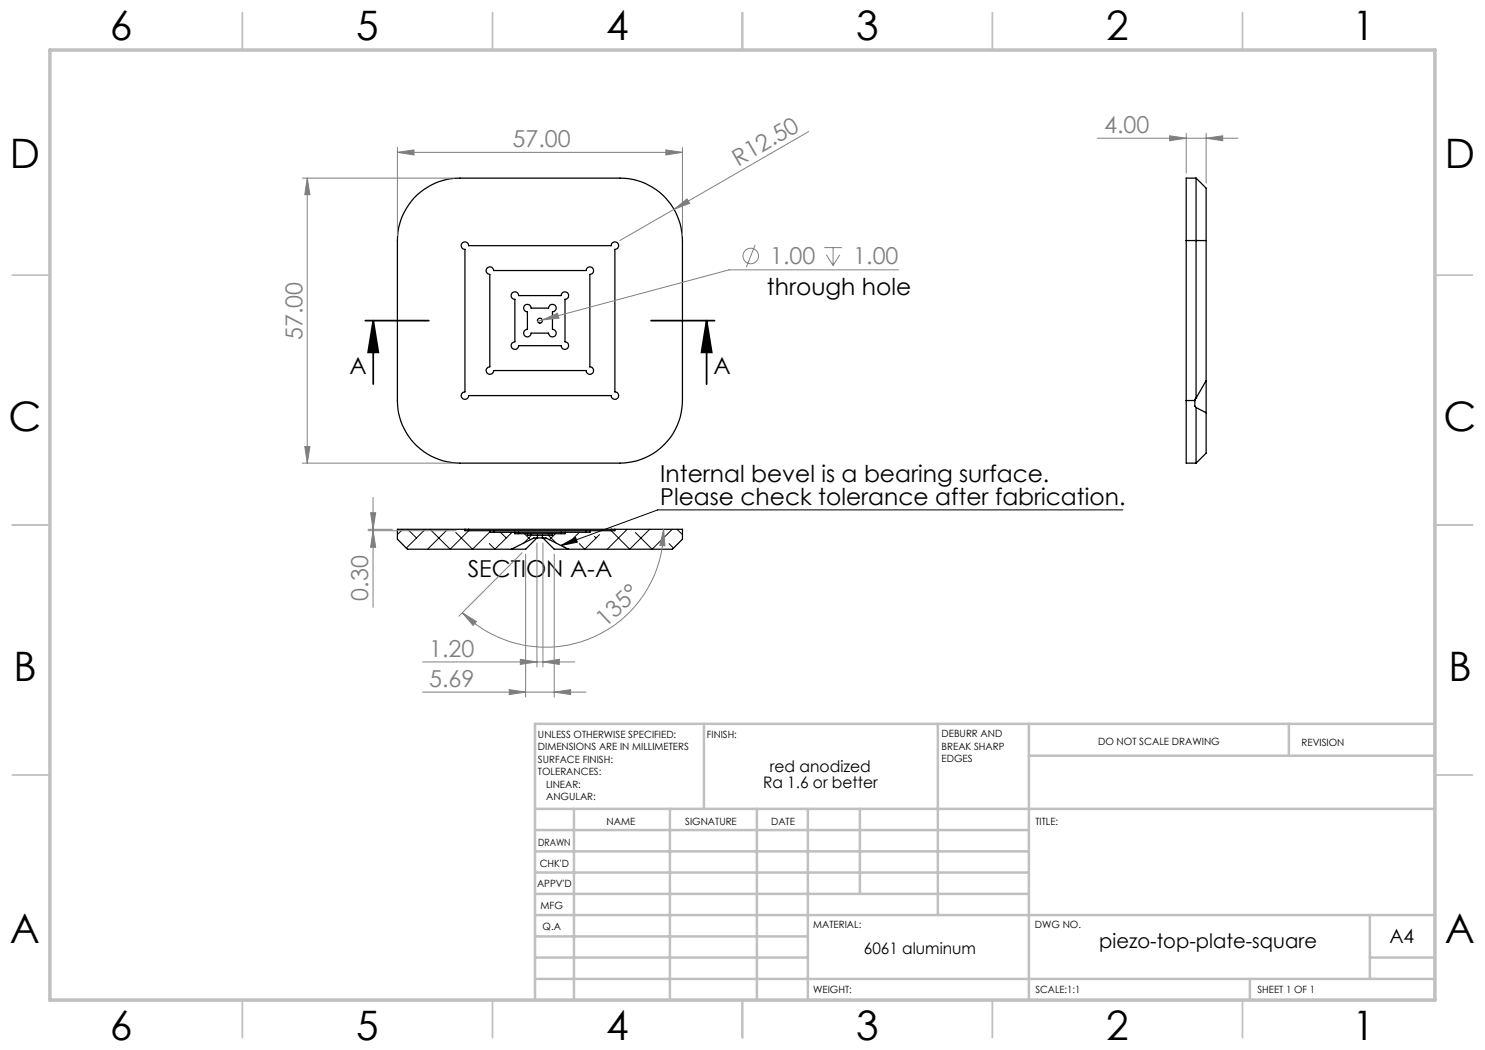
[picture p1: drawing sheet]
<svg xmlns="http://www.w3.org/2000/svg" width="297mm" height="210mm" viewBox="0 0 297 210" stroke-linecap="round" stroke-linejoin="round" font-family="sans-serif">
<g fill="none" stroke="#000" stroke-width=".25">
<path d="M83.4 39a12.5 12.5 0 0 1 8.6-3.4h32a12.5 12.5 0 0 1 12.5 12.5v32a12.6 12.6 0 0 1-12.5 12.5h-32a12.5 12.5 0 0 1-12.5-12.5v-32a12.5 12.5 0 0 1 3.9-9.1zM239.2 35.6v44M239.2 35.6l2 2v10.5M239.2 35.6h-2v12.5M92.5 48.5a.75 .75 0 0 1 1.2 .6h28.5a.75 .75 0 0 1 .8-.7 .75 .75 0 0 1 .7 .7 .75 .75 0 0 1-.7 .8v28.5a.75 .75 0 0 1 .7 .7 .75 .75 0 0 1-.7 .8 .75 .75 0 0 1-.8-.8h-28.5a.75 .75 0 0 1-.7 .8 .75 .75 0 0 1-.8-.8 .75 .75 0 0 1 .8-.7v-28.5a.75 .75 0 0 1-.7-.5 .75 .75 0 0 1 .2-.9zM97.5 53.5a.75 .75 0 0 1 1.2 .6h18.5a.76 .76 0 0 1 .8-.7 .76 .76 0 0 1 .7 .7 .76 .76 0 0 1-.7 .8v18.5a.75 .75 0 0 1 .7 .7 .75 .75 0 0 1-.7 .8 .75 .75 0 0 1-.8-.8h-18.5a.75 .75 0 0 1-.7 .8 .75 .75 0 0 1-.8-.8 .75 .75 0 0 1 .8-.7v-18.5a.76 .76 0 0 1-.7-.5 .76 .76 0 0 1 .2-.9zM102.4 58.7a.75 .75 0 0 1 .8-.3 .75 .75 0 0 1 .5 .7h8.5a.75 .75 0 0 1 .8-.7 .75 .75 0 0 1 .7 .7 .75 .75 0 0 1-.7 .8v8.5a.76 .76 0 0 1 .7 .7 .76 .76 0 0 1-.7 .8 .76 .76 0 0 1-.8-.8h-8.5a.76 .76 0 0 1-.8 .8 .76 .76 0 0 1-.7-.8 .76 .76 0 0 1 .8-.7v-8.5a.74 .74 0 0 1-.7-.5 .74 .74 0 0 1 .1-.7zM237.2 48.1h4M237.2 48.1v32M241.2 48.1v34.4M104.9 61.2a.75 .75 0 0 1 .8-.3 .75 .75 0 0 1 .5 .7h3.5a.76 .76 0 0 1 .8-.7 .76 .76 0 0 1 .7 .7 .76 .76 0 0 1-.7 .8v3.5a.77 .77 0 0 1 .7 .7 .77 .77 0 0 1-.7 .8 .77 .77 0 0 1-.8-.8h-3.5a.76 .76 0 0 1-.8 .8 .76 .76 0 0 1-.7-.8 .76 .76 0 0 1 .8-.7v-3.5a.75 .75 0 0 1-.6-1.2zM239.2 79.6l-.2 .5"/>
<path d="M241.2 76.1l-2 3.5M237.2 80.1v12.5h2M237.2 80.1h1.8M239 80.1v1.1l.2 .3M239.2 81.5v11.1M239.2 81.5l2 1M241.2 82.5v8.1l-2 2M93 105.9h.7M93 105.9h-13.5v1.9l2 2h23.6l2.3-2.2M93 105.9v.2h5M93.7 105.9h28.5M93.7 105.9v.2"/>
<path d="M98 106.1h.7M98 106.1v.4h5M98.7 106.1h18.5M98.7 106.1v.4M103 106.5h.7M103 106.5v.2h2.5M103.7 106.5h8.5M103.7 106.5v.2M105.5 106.7h.7M105.5 106.7v.4h2M106.2 106.7h3.5M106.2 106.7v.4"/>
<path d="M107.5 107.1h1M107.5 107.6h1M107.5 107.6h-.7l-4.5 2.2M107.5 107.1v.5M108.5 107.6h.7l4.5 2.2M108.5 107.1v.5M109.7 106.7h.8M109.7 106.7v.4M110.5 106.7v.4h-2M112.2 106.5h.8M112.2 106.5v.2M113 106.5v.2h-2.5"/>
<path d="M117.2 106.1h.8M117.2 106.1v.4M118 106.1v.4h-5M122.2 105.9h.8M122.2 105.9v.2M123 105.9h13.5v1.9l-2 2h-23.7l-2.2-2.2M123 105.9v.2h-5"/>
<circle cx="108" cy="64.1" r=".49"/>
</g>
<g fill="none" stroke="#000" stroke-width=".2">
<path d="M80.5 105.9l-1 1M81.5 105.9l1.8 1.7M85.1 105.9l-3.9 3.7M86 105.9l4 3.9 3.7-3.7M89.5 105.9l-4 3.9M98 106.4l-3.5 3.4-3.3-3.3M100.1 106.5l1.1 1.1M102.4 106.5l-3.4 3.3-1.1-1.1M104.9 106.7l1.2 1.2M106.3 107.1l-1.6 1.5M109.7 107.1l1.6 1.5M111.1 106.7l-1.2 1.2"/>
<path d="M112.2 109.1l2.9-1.6 .4 .9zM113 109.4l-.1 .1M115.9 106.5l-1.3 1.2M118 106.4l.1 .1M118.9 107.3l.3 .3M119.9 106.9l-3 2.9-1-1.1M125.4 105.9l-3.9 3.9M129.9 105.9l-4 3.9-3.7-3.7M133.8 108.7l.9 .9M134.4 105.9l-4 3.9-3.3-3.3M135.4 105.9l1.1 1M224.6 102h-93l-19.4 7.1"/>
</g>
<g fill="none" stroke="#808080" stroke-width=".2">
<path d="M60.5 35.6h30.5M61.5 35.6l.5 3.3h-1zM61.5 35.6v57M79.5 30.5l3.3-.5v1zM79.5 29.5v17.6M79.5 30.5h57M133.2 30l3.3 .5-3.3 .5zM136.5 29.5v17.6M161.7 26.3l-37.7 21.8M219.5 27.6h28.1M233.9 27.2l3.3 .4-3.3 .5zM237.2 26.7v7.9"/>
<path d="M241.2 27.6l3.3-.4v.9zM241.2 26.7v9.9M134.8 41.9l2.6-2.1 .5 .9zM151 49l-1.7 4.4M164.9 49.5h3.5M165.3 51l1.3 2.1M166.6 49.5v3.6M168 51l-1.4 2.1M179.7 54h-33.9l-37.3 10M108.5 64l3-1.4 .3 1zM108.5 64l-1 .3M60.5 92.6h30.5"/>
<path d="M61 89.3h1l-.5 3.3zM74.6 99.5v22M73.6 106.1h17.6M73.6 105.9h4.9M74.1 102.5h1l-.5 3.4zM74.6 106.1l.5 3.4h-1zM104.4 110.6l-12.6 12.7M105.1 110.8v28.6M107.4 108.6v24.8M108.6 108.6v24.8M110.8 110.8v28.6M132.7 105.9l.3 3.3-1-.1z"/>
<path d="M132.7 105.9a23.6 23.6 0 0 1-14.5 21.7 23.6 23.6 0 0 1-25.7-5.1M84.5 132.4h30.4M84.5 138.4h32.7M92.5 122.5l2.8 1.8-.7 .8zM101.8 137.9l3.3 .5-3.3 .5zM104.1 131.9l3.3 .5-3.3 .5zM108.6 132.4l3.3-.5v1zM110.8 138.4l3.3-.5v1z"/>
<circle cx="150.1" cy="51.2" r="1.55"/>
</g>
<path d="M73.1 64.1h12.7M74.6 64.1l1.1 6.4h-2.1zM74.6 64.1v12.7M130.2 64.1h12.7M141.3 64.1l1 6.4h-2zM141.3 64.1v12.7" fill="none" stroke="#000" stroke-width=".35"/>
<g fill="none" stroke="#c0c0c0" stroke-width=".35">
<path d="M48.5 2.5v7.5M98.5 2.5v7.5M148.5 2.5v7.5M198.5 2.5v7.5M248.5 2.5v7.5M2.5 55h7.5M287 55h7.5M2.5 105h7.5M287 105h7.5M2.5 155h7.5M287 155h7.5M48.5 200v7.5"/>
<path d="M98.5 200v7.5M148.5 200v7.5M198.5 200v7.5M248.5 200v7.5"/>
</g>
<g fill="none" stroke="#c0c0c0" stroke-width=".5">
<path d="M140.8 144.8v17M187.6 144.8v38.2M205.8 144.8v55.2M205.8 151.2h81.2M257.8 144.8v6.4M287 144.8h-180v55.2M107 161.8h180M107 178.8h98.8M107 174.5h98.8M107 170.3h98.8M107 166h98.8M114.8 161.8v38.2"/>
<path d="M134 161.8v38.2M151.4 161.8v38.2M161.6 161.8v38.2M172 161.8v17M107 195.8h180M107 191.5h54.6M107 187.3h54.6M107 183h180M250 195.8v4.2M274 191.5h13M274 183v12.8"/>
</g>
<path d="M10 10h277v190h-277z" fill="none" stroke="#c0c0c0" stroke-width=".7"/>
<g fill="#000">
<path d="M112.2 109.1l2.9-1.6 .4 .9z"/>
<path d="M141.3 64.1l1 6.4h-2zM74.6 64.1l1.1 6.4h-2.1z"/>
</g>
<g fill="#808080">
<path d="M134.8 41.9l2.6-2.1 .5 .9z"/>
<path d="M110.8 138.4l3.3-.5v1zM101.8 137.9l3.3 .5-3.3 .5z"/>
<path d="M79.5 30.5l3.3-.5v1zM133.2 30l3.3 .5-3.3 .5zM108.5 64l3.3-.4-.3-1z"/>
<path d="M104.1 131.9l3.3 .5-3.3 .5zM108.6 132.4l3.3-.5v1z"/>
<path d="M233.9 27.2l3.3 .4-3.3 .5zM241.2 27.6l3.3-.4v.9z"/>
<path d="M92.5 122.5l2.8 1.8-.7 .8zM132.7 105.9l.3 3.3-1-.1z"/>
<path d="M74.6 106.1l.5 3.4h-1zM74.1 102.5h1l-.5 3.4z"/>
<path d="M61.5 35.6l.5 3.3h-1zM61 89.3h1l-.5 3.3z"/>
</g>
<g font-size="8.1">
<text x="22" y="8">6</text>
<text x="71.2" y="8">5</text>
<text x="121.2" y="8">4</text>
<text x="171.3" y="8">3</text>
<text x="221.3" y="8">2</text>
<text x="270.5" y="8">1</text>
<text x="2" y="33.6">D</text>
<text x="289" y="33.6">D</text>
<text x="1.7" y="86.1">C</text>
<text x="288.7" y="86.1">C</text>
<text x="2.7" y="136.1">B</text>
<text x="289.7" y="136.1">B</text>
<text x="2" y="188.6">A</text>
<text x="289" y="188.6">A</text>
<text x="22" y="208">6</text>
<text x="71.2" y="208">5</text>
<text x="121.2" y="208">4</text>
<text x="171.3" y="208">3</text>
<text x="221.3" y="208">2</text>
<text x="270.5" y="208">1</text>
</g>
<g font-size="4.7" fill="#808080">
<text x="102.5" y="29.5">57.00</text>
<text x="220.8" y="26.6">4.00</text>
<text x="147.6" y="33.3" transform="rotate(-30 147.6 33.3)">R12.50</text>
<text x="154" y="52.9">1.00</text>
<text x="170.7" y="52.9">1.00</text>
<text x="60.5" y="68" transform="rotate(-90 60.5 68)">57.00</text>
<text x="73.6" y="120.1" transform="rotate(-90 73.6 120.1)">0.30</text>
<text x="121.1" y="125.6" transform="rotate(-43 121.1 125.6)">135°</text>
<text x="85.9" y="131.3">1.20</text>
<text x="85.9" y="137.4">5.69</text>
</g>
<g font-size="4.7">
<text x="153.4" y="58.9">through hole</text>
<text x="69.9" y="74.7">A</text>
<text x="142.7" y="74.7">A</text>
<text x="132.1" y="96.4">Internal bevel is a bearing surface.</text>
<text x="132.1" y="100.9">Please check tolerance after fabrication.</text>
<text x="93.5" y="115.5">SECTION A-A</text>
</g>
<text font-size="4" x="219.8" y="189.6">piezo-top-plate-square</text>
<text font-size="3.9" x="277.9" y="188.5">A4</text>
<g font-size="3.2">
<text x="154" y="154.4">red anodized</text>
<text x="152.6" y="157.6">Ra 1.6 or better</text>
<text x="172.8" y="190.9">6061 aluminum</text>
</g>
<g font-size="2">
<text x="107.6" y="147.6">UNLESS OTHERWISE SPECIFIED:</text>
<text x="141.4" y="147.6">FINISH:</text>
<text x="188.3" y="147.5">DEBURR AND</text>
<text x="188.3" y="150">BREAK SHARP</text>
<text x="219.6" y="149">DO NOT SCALE DRAWING</text>
<text x="260.3" y="149.2">REVISION</text>
<text x="107.6" y="150.1">DIMENSIONS ARE IN MILLIMETERS</text>
<text x="107.6" y="152.6">SURFACE FINISH:</text>
<text x="107.6" y="155.1">TOLERANCES:</text>
<text x="188.3" y="152.5">EDGES</text>
<text x="109.2" y="157.6">LINEAR:</text>
<text x="109.2" y="160.1">ANGULAR:</text>
<text x="121.3" y="165">NAME</text>
<text x="137" y="164.9">SIGNATURE</text>
<text x="154.2" y="164.9">DATE</text>
<text x="207.1" y="164.9">TITLE:</text>
<text x="107.6" y="169.1">DRAWN</text>
<text x="107.9" y="173.3">CHK'D</text>
<text x="107.4" y="177.4">APPV'D</text>
<text x="108.1" y="181.8">MFG</text>
<text x="108.5" y="186">Q.A</text>
<text x="162.6" y="185.5">MATERIAL:</text>
<text x="207" y="185.5">DWG NO.</text>
<text x="162.6" y="198.5">WEIGHT:</text>
<text x="207.1" y="198.6">SCALE:1:1</text>
<text x="251.5" y="198.6">SHEET 1 OF 1</text>
</g>
</svg>
